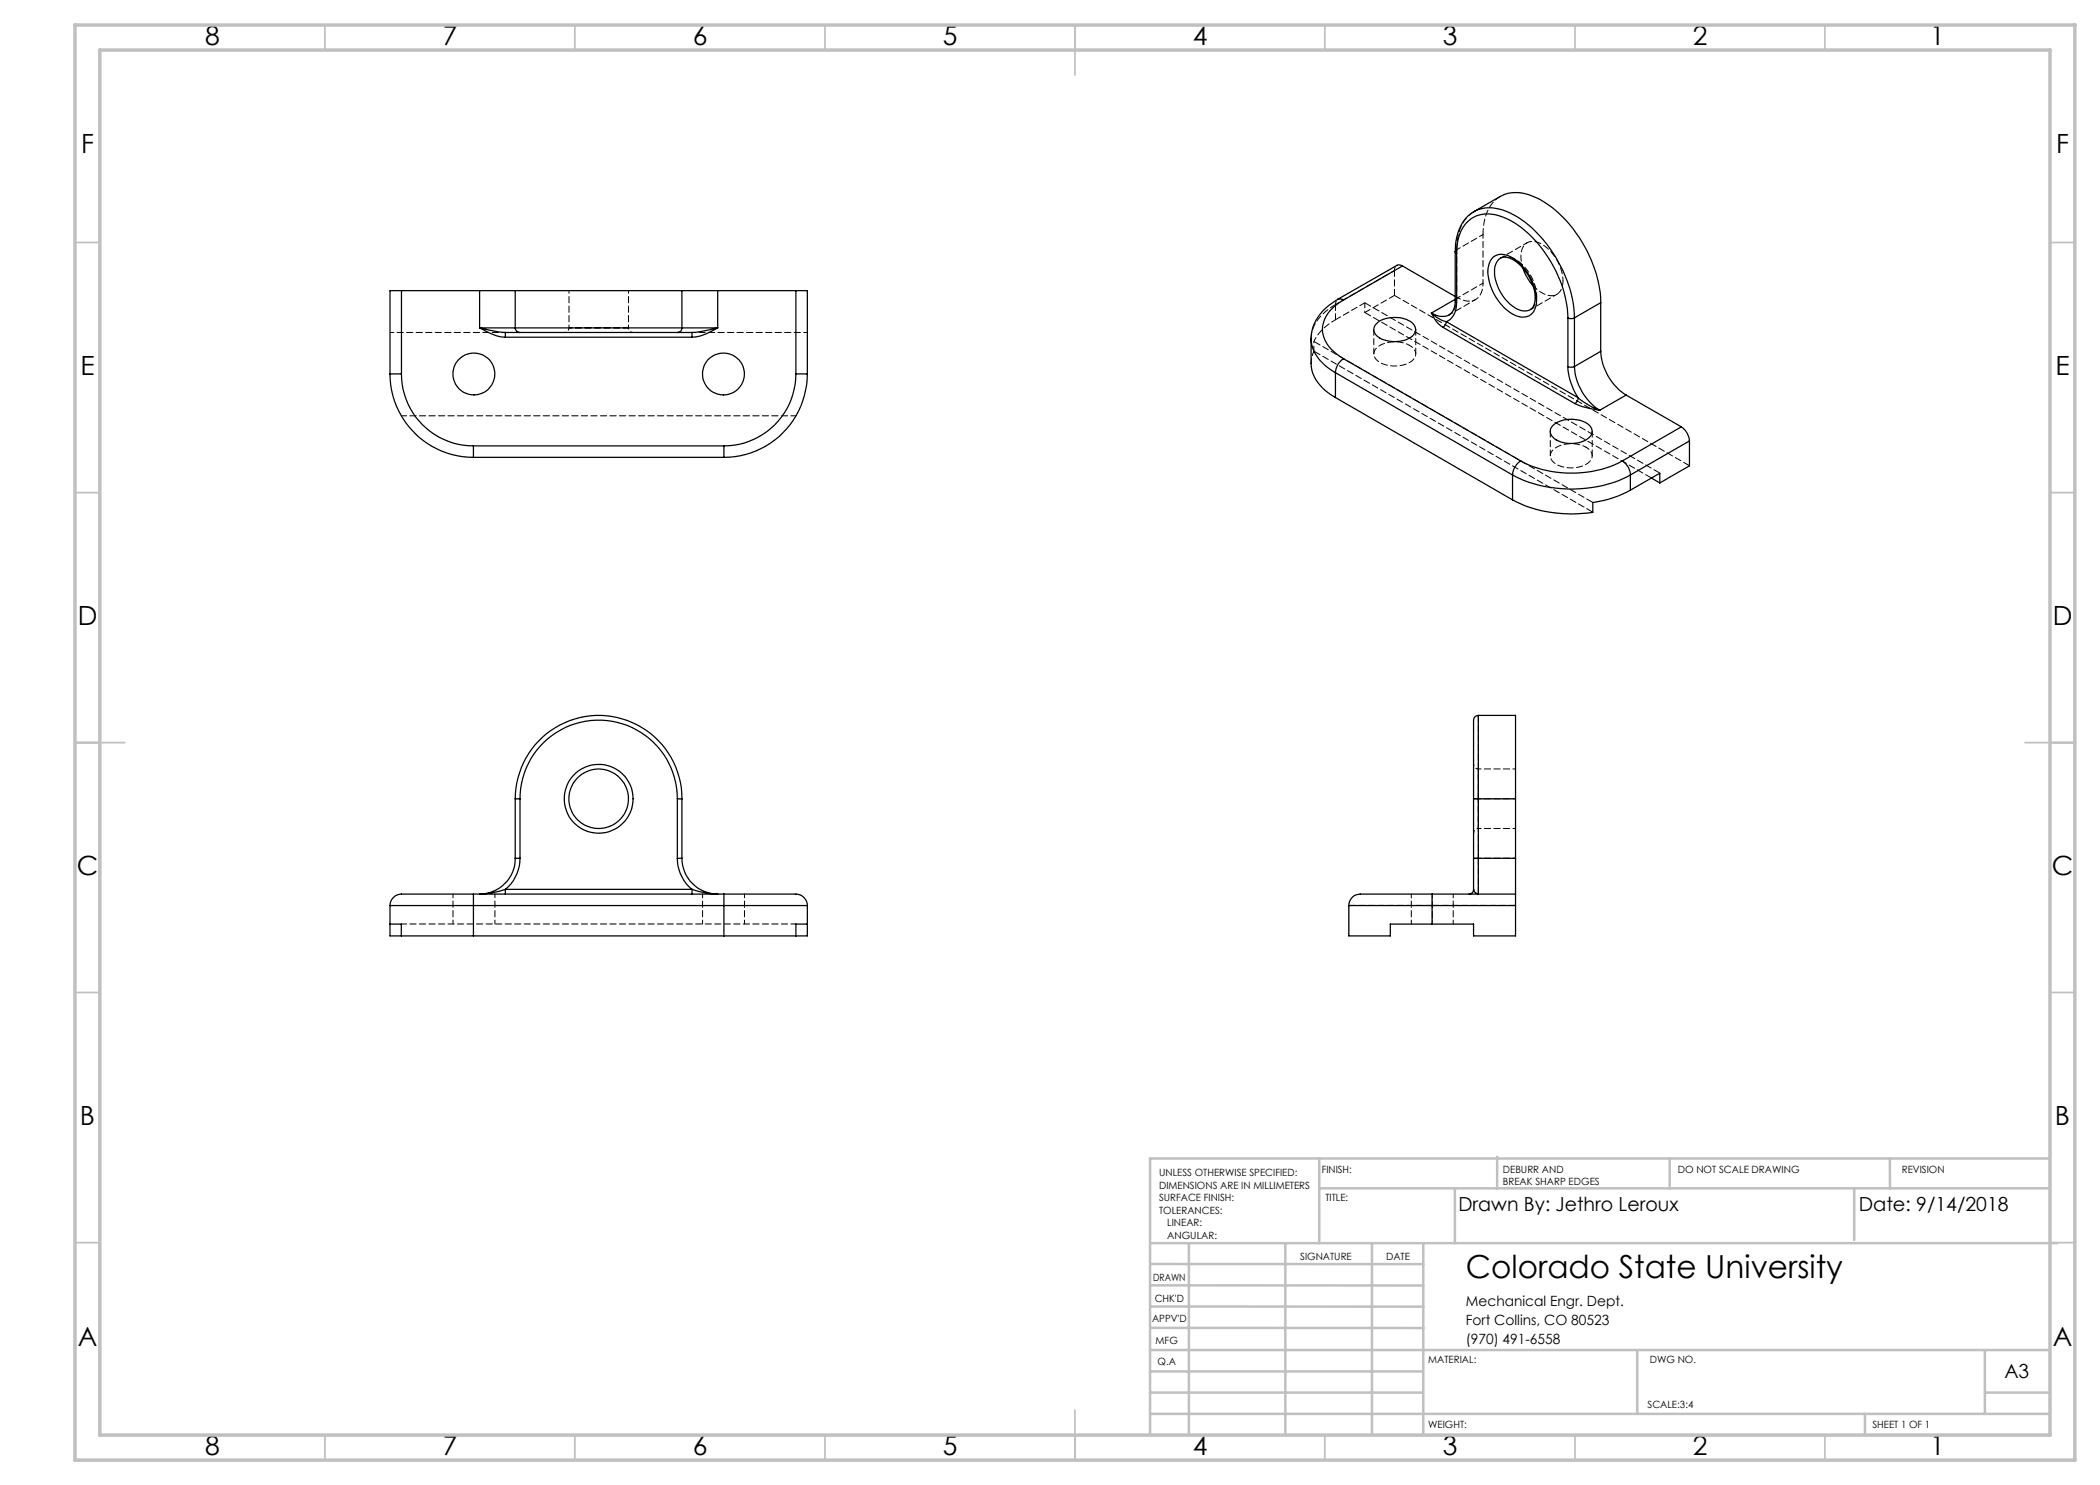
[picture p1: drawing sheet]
<svg xmlns="http://www.w3.org/2000/svg" width="420mm" height="297mm" viewBox="0 0 420 297" stroke-linecap="round" stroke-linejoin="round" font-family="sans-serif">
<g fill="none" stroke="#c0c0c0" stroke-width=".35">
<path d="M65 5v5M115 5v5M165 5v5M215 5v10M265 5v5M315 5v5M365 5v5M15 48.5h5M410 48.5h5M15 98.5h5M410 98.5h5M15 148.5h10"/>
<path d="M405 148.5h10M15 198.5h5M410 198.5h5M15 248.5h5M410 248.5h5M65 287v5M115 287v5M165 287v5M215 282v10M265 287v5M315 287v5M365 287v5"/>
</g>
<g fill="none" stroke="#c0c0c0" stroke-width=".5">
<path d="M263.8 231.7v16.9M263.8 237.7h146.2M291 237.7v10.9M299.4 231.3v6.4M333.9 231.7v6M370.8 237.7v10.3M378 231.7v6M410 231.7h-180v55.2M230.1 248.6h181.4M230.1 257.1h54.6M230.1 252.8h54.6M237.8 248.8v38.2"/>
<path d="M257.1 248.6v38.2M274.4 248.8v38.2M284.7 248.6v38.2M230 278.5h54.6M230 274.3h54.6M230 270h180M230 265.6h54.7M230.1 261.3h54.6M327.4 270v12.8M397 278.5h13M397 270v12.8M230 282.8h180"/>
<path d="M373 282.8v4.2"/>
</g>
<path d="M15 5h400v287h-400zM20 10h390v277h-390z" fill="none" stroke="#c0c0c0" stroke-width=".7"/>
<g fill="none" stroke="#000" stroke-width=".25">
<path d="M80.3 58.1h-2.3v16.7M80.3 58.1v16.7M80.3 58.1h15.6M95.9 58.1h7.1M95.9 58.1v7.5M103 58.1h33.4M103 58.1v7.5M136.4 58.1h7.1M136.4 58.1v7.5M143.5 58.1v7.5M143.5 58.1h15.7M159.2 58.1h2.3v16.7"/>
<path d="M159.2 58.1v16.7M267.5 59.9a9.8 9.8 0 0 0-5.3 7.4v.4M267.5 59.9l.6-.1 .6 .2M280.5 53.2l-.6-.2h-.5l-11.9 6.9M280.5 53.2l-11.8 6.8M280.5 53.2l10.5 6.1M291 50.3l.3 .4M291 50.3v9.8M291 59.9l-4.7 2.7M291.3 50.7a8.2 8.2 0 0 1 2.9-6.9 6.9 6.9 0 0 1 7.1-.1 23.1 23.1 0 0 1 10.7 12.4 22.7 22.7 0 0 1 1.6 7.5M291.3 50.7v9.8M294.8 42.3a7.5 7.5 0 0 0-3.6 5.8l-.2 2.2"/>
<path d="M294.8 42.3l5.2-3a7.6 7.6 0 0 1 7.2 .2 23.8 23.8 0 0 1 11 12.5 22.8 22.8 0 0 1 1.9 8.5M294.8 42.3a7.9 7.9 0 0 1 7.9 .7 26 26 0 0 1 11.8 16.9l.4 3.7M298.6 51.5a3.4 3.4 0 0 1 4.2 .2 10.6 10.6 0 0 1 4.4 9.3 2.77 2.77 0 0 1-4.4 2 10.4 10.4 0 0 1-5.2-9.5l.5-1.3zM304.6 53.6l1 2.3 1 1.2M78 74.8h2.3M78 74.8a16.7 16.7 0 0 0 16.7 16.7M80.3 74.8a14.4 14.4 0 0 0 14.4 14.4M95.9 65.6h7.1M95.9 65.6a22.3 22.3 0 0 0 5.2 .9M95.9 65.6a11.6 11.6 0 0 0 5.2 1.8M101.1 66.5h2.9M101.1 66.5v.9"/>
<path d="M101.1 67.4h37.3M103 65.6h33.4M103 65.6a.9 .9 0 0 0 1 .9M104 66.5h31.5M135.5 66.5h2.9M136.4 65.6a.85 .85 0 0 1-.9 .9M136.4 65.6h7.1M138.4 66.5v.9M143.5 65.6a22.3 22.3 0 0 1-5.1 .9M143.5 65.6a11.2 11.2 0 0 1-5.1 1.8M159.2 74.8a14.4 14.4 0 0 1-14.4 14.4M159.2 74.8h2.3"/>
<path d="M161.5 74.8a16.7 16.7 0 0 1-16.7 16.7M262.2 67.7v5a7.8 7.8 0 0 0 4.1 6.4l.8 .4M262.2 67.7a8.4 8.4 0 0 0 4.9 6.8M267.1 74.5l35.4 20.5M267.1 74.5v5M267.1 79.5l35.4 20.5M268.7 60a7.2 7.2 0 0 0-4.2 5.9 6.9 6.9 0 0 0 3.5 5.4l.7 .5M268.7 71.8a3.4 3.4 0 0 0-1.6 2.7M268.7 71.8l35.4 20.4M275.3 64.8a6 6 0 0 1 7.4 0 1.77 1.77 0 0 1-.9 2.9 6.2 6.2 0 0 1-6.5-.6 1.55 1.55 0 0 1 0-2.3zM286.3 62.6a5.9 5.9 0 0 0 2.3 2.9M286.3 62.6a5.8 5.8 0 0 0 3 1.7"/>
<path d="M288.6 65.5l26.4 15.2M289.3 64.3l-.2 .7-.5 .5M289.3 64.3l26.3 15.2M291 60.1a2.67 2.67 0 0 1-2.8 3.2l-.9-.2-1-.5M291 60.1l.3 .4M291.3 60.5a3.9 3.9 0 0 1-2 3.8M306.1 61.9a3.4 3.4 0 0 0 .8-3.6 9.3 9.3 0 0 0-5.1-6.7 2.02 2.02 0 0 0-2.8 1.7 8.7 8.7 0 0 0 5.2 8.8l1.3 .1 .6-.3M313.6 73.3a11.8 11.8 0 0 0 2 6.2M313.6 63.6a1.29 1.29 0 0 0 1.3 0M313.6 73.3l.4 .1 .9-.1M313.6 63.6v9.7M314.9 73.3a11.2 11.2 0 0 0 5 8.8"/>
<path d="M314.9 63.6v9.7M315.6 79.5a13.9 13.9 0 0 0 4.3 2.6M315.6 79.5a1.33 1.33 0 0 1-.6 1.2M320.1 70.3a11.1 11.1 0 0 0 5.1 8.7M320.1 60.5l-5.2 3.1M320.1 70.3l-5.2 3M320.1 60.5v9.8M325.2 79l-5.3 3.1M325.2 79l11.1 6.4M94.7 89.2v2.3M94.7 89.2h50.1M94.7 91.5h50.1"/>
<path d="M144.8 89.2v2.3M302.5 95a26 26 0 0 0 23.6 0M302.5 95v5M304.1 92.2a3.8 3.8 0 0 0-1.6 2.8M304.1 92.2a22.5 22.5 0 0 0 20.4 0M310.6 85.1a5.9 5.9 0 0 1 7.4 .1 1.81 1.81 0 0 1-.9 2.8 6.1 6.1 0 0 1-6.5-.5 1.58 1.58 0 0 1 0-2.4zM315 80.7l1.4 .6 3.5 .8M324.5 92.2a3.7 3.7 0 0 1 1.6 2.8M326.1 98a21.7 21.7 0 0 1-7.5 2.5v2a26.1 26.1 0 0 1-16.1-2.5M326.1 95v3M330.3 95.6l1.7 1M332 96.6v-2l-5.9 3.4"/>
<path d="M336.3 85.4a3.8 3.8 0 0 1 1.6 2.8M336.3 85.4l-11.8 6.8M337.9 88.2l-11.8 6.8M337.9 88.2v5l-5.9 3.4M103 159.8h1M103 159.8a16.7 16.7 0 0 1 16.7-16.7 16.7 16.7 0 0 1 16.7 16.7M103 159.8v11.9M104 159.8a15.7 15.7 0 0 1 15.7-15.8 15.7 15.7 0 0 1 15.8 15.8M104 159.8v11.9M135.5 159.8h.9M135.5 159.8v11.9M136.4 159.8v11.9"/>
<path d="M294.7 159.8h1M294.7 159.8v11.9M295.7 143.1a1.21 1.21 0 0 0-1 1.6v15.1M295.7 143.1h7.4v16.7M295.7 143.1v16.7M295.7 159.8v11.9M295.7 159.8h7.4M303.1 159.8v11.9M94.7 178.8v2.3M94.7 178.8h-13.8a2.45 2.45 0 0 0-2.9 2.3M94.7 178.8h50.1M101.1 177.9v.9"/>
<path d="M101.1 177.9h37.3M103 171.7a7.2 7.2 0 0 1-7.1 7.1 16.6 16.6 0 0 0 5.2-.9M103 171.7h1M104 171.7a8 8 0 0 1-2.9 6.2M135.5 171.7a8 8 0 0 0 2.9 6.2M135.5 171.7h.9M136.4 171.7a7.2 7.2 0 0 0 7.1 7.1 16.6 16.6 0 0 1-5.1-.9M138.4 177.9v.9M144.8 178.8v2.3M144.8 178.8h13.8a2.45 2.45 0 0 1 2.9 2.3M286.4 178.8v2.3M286.4 178.8h-13.8a2.43 2.43 0 0 0-2.8 2.3"/>
<path d="M286.4 178.8h16.7M294.7 171.7v6.2M294.7 171.7h1M294.7 177.9a.9 .9 0 0 1-.9 .9M295.7 171.7v7.1a1.02 1.02 0 0 1-1-.9M295.7 171.7h7.4M303.1 178.8v2.3M303.1 171.7v7.1M78 181.1h16.7M78 184.8h2.3v2.4M78 181.1v6.1h2.3M80.3 187.2h14.4"/>
<path d="M94.7 181.1v6.1M94.7 181.1h50.1M94.7 187.2h50.1M144.8 181.1h16.7M144.8 187.2h14.4M144.8 181.1v6.1M161.5 184.8h-2.3v2.4M161.5 181.1v6.1h-2.3M269.8 181.1h16.6M269.8 181.1v6.1h8.3v-2.4h8.3M286.4 181.1h16.7M286.4 181.1v3.7"/>
<path d="M303.1 181.1v6.1h-8.4v-2.4h-8.3"/>
<circle cx="94.8" cy="74.8" r="4.2"/>
<circle cx="144.7" cy="74.8" r="4.2"/>
<circle cx="119.7" cy="159.8" r="6.9"/>
<circle cx="119.7" cy="159.8" r="6"/>
</g>
<path d="M125.7 65.6h-11.9h11.9M306.4 61.7l.7-1.1 .2-1.4M159.2 83.2h-78.9M295.7 159.7v-5.9v11.9v-6M159.2 184.8h-78.9" fill="none" stroke="#000" stroke-width=".2" stroke-dasharray="1.3 .6" stroke-dashoffset=".2"/>
<g fill="none" stroke="#000" stroke-width=".2" stroke-dasharray="1.3 .6" stroke-dashoffset=".5">
<path d="M291.3 49.9l5.3-3M291.3 59.7v-9.8M296.6 46.9v9.7M296.6 56.6l-5.3 3.1M305.4 48.6l-5.3 3M312.6 56.1a8.8 8.8 0 0 0-5.3-7.7 2.35 2.35 0 0 0-3.1 2.4l.1 1.6 .3 1.2M101.1 66.5h-23.1M161.5 66.5h-23.1M267.1 60.9l11.8-6.8M281.9 69.1a1.79 1.79 0 0 1 1.2 1.6 1.79 1.79 0 0 1-1.1 1.7 6.1 6.1 0 0 1-6.8-.5 1.77 1.77 0 0 1 .9-2.9 6.6 6.6 0 0 1 5.8 .1M289.9 62.9l5.2-3M306.1 61.9l5.3-3"/>
<path d="M317.2 89.4a6.1 6.1 0 0 0-6.8 .7 1.81 1.81 0 0 0 1.1 2.9 6.2 6.2 0 0 0 6.4-.7 1.74 1.74 0 0 0-.7-2.9M294.7 159.7h1M90.6 178.8v6M140.5 178.8v6M282.3 178.8v6M294.7 171.6h1M99 184.8v-6M148.9 184.8v-6M290.6 184.8v-6"/>
</g>
<g fill="none" stroke="#000" stroke-width=".2" stroke-dasharray="1.3 .6" stroke-dashoffset=".7">
<path d="M113.8 58.1v7.5M291.6 59.5a3.1 3.1 0 0 0 4.4-.5l.5-1.3 .1-1.1M307.3 59.2a8.8 8.8 0 0 0-5.3-7.8h-1.4M113.8 65.6a.93 .93 0 0 1-.9 .9M125.7 65.6v-7.5M126.6 66.5a.93 .93 0 0 1-.9-.9M289.9 62.9a3.4 3.4 0 0 0 1.4-3.2M295.7 159.7h7.4M295.7 153.8a.93 .93 0 0 1-1-.9M303.1 153.8h-7.4M294.7 166.6a.93 .93 0 0 1 1-.9M295.7 165.7h7.4"/>
<path d="M295.7 178.8a1 1 0 0 1-.9-.9M303.1 171.6h-7.4M286.5 184.8v-3.7"/>
</g>
<path d="M330.3 95.6l-57.3-33.1M332 94.6l-59-34M337.9 93.1l-59-34M318.6 100.5l-55.8-32.2M318.6 102.4l-55.8-32.2M295.7 159.7v-16.6M295.7 178.8v-7.2M269.8 181.1h16.7M286.5 181.1h16.6" fill="none" stroke="#000" stroke-width=".2" stroke-dasharray="1.3 .6" stroke-dashoffset="-.1"/>
<path d="M267.1 63.9a10.2 10.2 0 0 0-4.3 4.4M295.7 171.6v-11.9M286.5 181.1v-2.3" fill="none" stroke="#000" stroke-width=".2" stroke-dasharray="1.3 .6" stroke-dashoffset=".4"/>
<path d="M291.1 59.8l.5-.3M291.1 50.3l.2-.4M291.6 59.5l-.5-.2M294.7 42.4l.1-.1M300.2 51.6h.1M291.1 60.1l.2-.4M306.1 61.9l.2-.1" fill="none" stroke="#000" stroke-width=".2" stroke-dasharray="1.3 .6"/>
<path d="M300.1 39.3a7.8 7.8 0 0 0-3.5 6.8v.8M278.9 59.1l-5.9 3.4M278.9 54.1v5M291.3 49.9a8.4 8.4 0 0 1 3.3-7.5M306.6 57.1a4.6 4.6 0 0 0 4.5 1.9 2.83 2.83 0 0 0 1.5-2.9M262.2 67.7a7.8 7.8 0 0 1 4.2-6.3l.7-.5M267.1 63.9v-3M273 60.6l-5.9 3.3M274.8 65.9v4.9M283.1 70.8v-4.9M310.1 86.3v4.9M318.4 91.2v-4.9" fill="none" stroke="#000" stroke-width=".2" stroke-dasharray="1.3 .6" stroke-dashoffset=".1"/>
<path d="M262.8 68.3v1.9M273 62.5v-1.9" fill="none" stroke="#000" stroke-width=".2" stroke-dasharray="1.3 .6" stroke-dashoffset="1"/>
<path d="M262.2 72.7l.2-1.2 .4-1.3" fill="none" stroke="#000" stroke-width=".2" stroke-dasharray="1.3 .6" stroke-dashoffset=".3"/>
<path d="M278.9 54.1l.1-.6 .4-.4M267.1 60.9l.1-.6 .4-.4" fill="none" stroke="#000" stroke-width=".2" stroke-dasharray="1.3 .6" stroke-dashoffset=".6"/>
<text font-size="6.3" x="293.2" y="255.5">Colorado State University</text>
<g font-size="5.3">
<text x="41" y="8.9">8</text>
<text x="88.5" y="8.9">7</text>
<text x="138.5" y="8.9">6</text>
<text x="188.5" y="8.9">5</text>
<text x="238.5" y="8.9">4</text>
<text x="288.5" y="8.9">3</text>
<text x="338.5" y="8.9">2</text>
<text x="386" y="8.9">1</text>
<text x="16.2" y="30.7">F</text>
<text x="411.2" y="30.7">F</text>
<text x="16.1" y="74.9">E</text>
<text x="411.1" y="74.9">E</text>
<text x="15.5" y="124.9">D</text>
<text x="410.5" y="124.9">D</text>
<text x="15.4" y="174.9">C</text>
<text x="410.4" y="174.9">C</text>
<text x="16" y="224.9">B</text>
<text x="411" y="224.9">B</text>
<text x="15.5" y="269.2">A</text>
<text x="410.5" y="269.2">A</text>
<text x="41" y="290.9">8</text>
<text x="88.5" y="290.9">7</text>
<text x="138.5" y="290.9">6</text>
<text x="188.5" y="290.9">5</text>
<text x="238.5" y="290.9">4</text>
<text x="288.5" y="290.9">3</text>
<text x="338.5" y="290.9">2</text>
<text x="386" y="290.9">1</text>
</g>
<g font-size="3.9">
<text x="291.7" y="242.2">Drawn By: Jethro Leroux</text>
<text x="371.7" y="242.2">Date: 9/14/2018</text>
<text x="400.9" y="275.5">A3</text>
</g>
<g font-size="2.8">
<text x="293.2" y="261.1">Mechanical Engr. Dept.</text>
<text x="293.2" y="264.9">Fort Collins, CO 80523</text>
<text x="293.2" y="268.7">(970) 491-6558</text>
</g>
<g font-size="2">
<text x="231.8" y="235.2">UNLESS OTHERWISE SPECIFIED:</text>
<text x="231.8" y="237.7">DIMENSIONS ARE IN MILLIMETERS</text>
<text x="264.4" y="234.6">FINISH:</text>
<text x="300.6" y="234.6">DEBURR AND</text>
<text x="300.6" y="237.1">BREAK SHARP EDGES</text>
<text x="335.6" y="234.6">DO NOT SCALE DRAWING</text>
<text x="380.4" y="234.6">REVISION</text>
<text x="231.8" y="240.2">SURFACE FINISH:</text>
<text x="231.8" y="242.7">TOLERANCES:</text>
<text x="233.4" y="245.2">LINEAR:</text>
<text x="265.1" y="240.2">TITLE:</text>
<text x="233.5" y="247.7">ANGULAR:</text>
<text x="260" y="251.9">SIGNATURE</text>
<text x="277.2" y="251.9">DATE</text>
<text x="230.6" y="256.1">DRAWN</text>
<text x="230.9" y="260.3">CHK'D</text>
<text x="230.4" y="264.4">APPV'D</text>
<text x="231.1" y="268.8">MFG</text>
<text x="231.5" y="273">Q.A</text>
<text x="285.6" y="272.5">MATERIAL:</text>
<text x="330" y="272.5">DWG NO.</text>
<text x="329.5" y="281.7">SCALE:3:4</text>
<text x="285.6" y="285.5">WEIGHT:</text>
<text x="374.5" y="285.6">SHEET 1 OF 1</text>
</g>
</svg>
